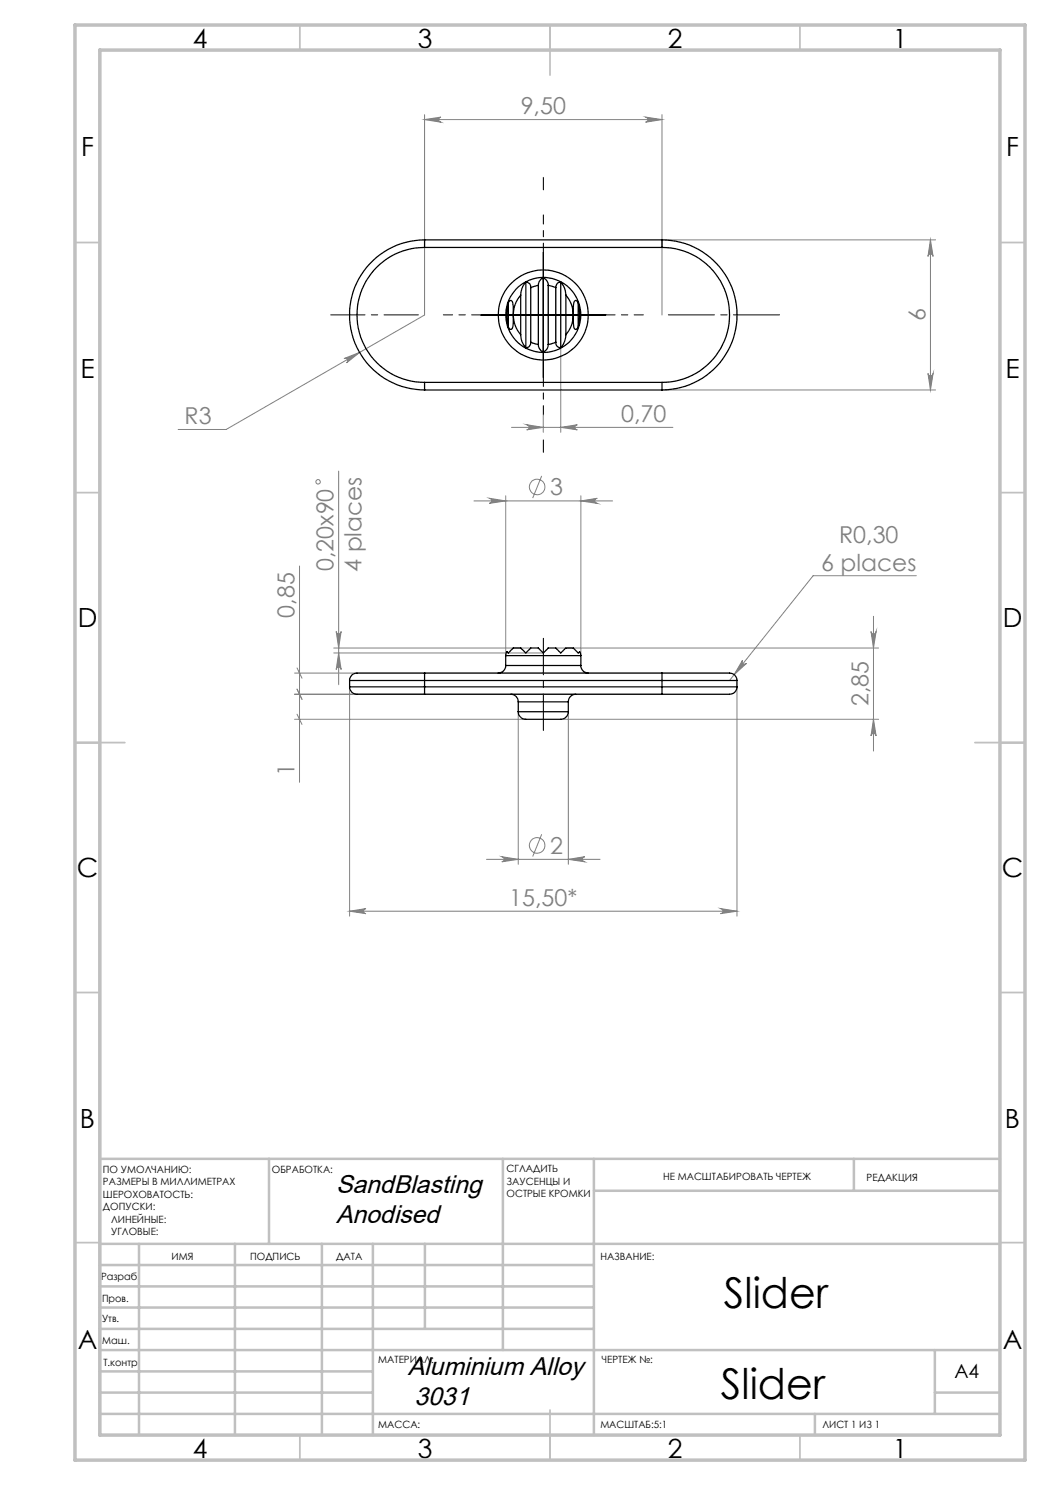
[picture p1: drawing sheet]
<svg xmlns="http://www.w3.org/2000/svg" width="210mm" height="297mm" viewBox="0 0 210 297" stroke-linecap="round" stroke-linejoin="round" font-family="sans-serif">
<g fill="none" stroke="#808080" stroke-width=".2">
<path d="M84.9 22.9v40.1l-39.7 22.9h-9.6M84.9 23.9h47.5M84.9 23.9l3.3-.5a.51 .51 0 0 0-.5 .5 .51 .51 0 0 0 .5 .5zM129.1 23.4l3.3 .5-3.3 .5a.51 .51 0 0 0 .5-.5 .51 .51 0 0 0-.5-.5zM132.4 22.9v40.1M132.4 48h54.7M186.1 48v30M186.1 48l.5 3.3a.51 .51 0 0 0-.5-.5 .51 .51 0 0 0-.5 .5zM68.8 71.7l3.1-1.2-2.6 2.1a.5 .5 0 0 0 .2-.7 .5 .5 0 0 0-.7-.2zM112.1 69.5v17M132.4 78h54.7M185.6 74.7a.51 .51 0 0 0 .5 .5 .51 .51 0 0 0 .5-.5l-.5 3.3z"/>
<path d="M67.7 94.2v42.7M97.9 99.7l3.2 .5-3.2 .5a.51 .51 0 0 0 .4-.5 .51 .51 0 0 0-.4-.5zM101.1 99.2v31.9M102.3 85.5h32.3M105.3 84.9l3.4 .6-3.4 .5a.51 .51 0 0 0 .5-.5 .51 .51 0 0 0-.5-.6zM108.3 95.2l-1.8 4.4M108.7 83v3.5M112.1 85.5l3.4-.6a.51 .51 0 0 0-.5 .6 .51 .51 0 0 0 .5 .5zM116.2 99.2v31.9M59.9 113.2v43.3M94.8 100.2h27.7M116.2 100.2l3.3-.5a.51 .51 0 0 0-.5 .5 .51 .51 0 0 0 .5 .5z"/>
<path d="M183.3 115.1h-20.7l-16.7 21M58.9 138.8h73.5M58.9 134.6h73.5M59.4 137.8l1 2.1M59.4 133.6l1 2M66.7 129.6h39.5M66.7 130.6h42M67.2 126.3a.49 .49 0 0 0 .5 .5 .49 .49 0 0 0 .5-.5l-.5 3.3zM67.7 130.6l.5 3.3a.49 .49 0 0 0-.5-.5 .49 .49 0 0 0-.5 .5zM69.9 137.4v45.8M111.2 129.6h64.5M147.4 137.4v45.8"/>
<path d="M148.5 132a.5 .5 0 0 0 .1 .7 .5 .5 0 0 0 .7 0l-2.5 2.2zM174.2 126.3a.51 .51 0 0 0 .5 .5 .51 .51 0 0 0 .5-.5l-.5 3.3zM174.7 123.3v26.9M58.9 143.9h46.3M59.4 142.8l1 2.1M103.6 142.3v30.6M112.1 143.9h63.6M113.7 142.3v30.6M174.7 143.9l.5 3.3a.51 .51 0 0 0-.5-.5 .51 .51 0 0 0-.5 .5zM97.3 171.9h22.7M100.4 171.3l3.2 .6-3.2 .5a.51 .51 0 0 0 .4-.5 .51 .51 0 0 0-.4-.6zM108.3 166.9l-1.8 4.4"/>
<path d="M113.7 171.9l3.2-.6a.51 .51 0 0 0-.4 .6 .51 .51 0 0 0 .4 .5zM69.9 182.2l3.3-.5a.51 .51 0 0 0-.5 .5 .51 .51 0 0 0 .5 .5zM69.9 182.2h77.5M144.1 181.7l3.3 .5-3.3 .5a.51 .51 0 0 0 .5-.5 .51 .51 0 0 0-.5-.5z"/>
<circle cx="63.6" cy="96.4" r=".44"/>
<circle cx="107.4" cy="97.4" r="1.55"/>
<circle cx="107.4" cy="169.1" r="1.55"/>
</g>
<path d="M108.7 50.5v-7.5M96.2 63h-7.5M108.7 75.5v7.5M121.2 63h7.5" fill="none" stroke="#000" stroke-width=".2" stroke-dasharray="15.2 1.3 1.3 1.3" stroke-dashoffset="13.4"/>
<path d="M133.7 63h22.2" fill="none" stroke="#000" stroke-width=".2" stroke-dasharray="15.2 1.3 1.3 1.3" stroke-dashoffset="6"/>
<path d="M108.7 38v-2.5M108.7 88v2.5" fill="none" stroke="#000" stroke-width=".2" stroke-dasharray="15.2 1.3 1.3 1.3"/>
<path d="M83.7 63h-17.6" fill="none" stroke="#000" stroke-width=".2" stroke-dasharray="15.2 1.3 1.3 1.3" stroke-dashoffset="8.4"/>
<path d="M108.7 146.1v-18.4" fill="none" stroke="#000" stroke-width=".2" stroke-dasharray="15.2 1.3 1.3 1.3" stroke-dashoffset="7.9"/>
<path d="M108.7 50.5v25M96.2 63h24.9" fill="none" stroke="#000" stroke-width=".2"/>
<g fill="none" stroke="#c0c0c0" stroke-width=".35">
<path d="M60 5v5M110 5v10M160 5v5M15 48.5h5M200 48.5h5M15 98.5h5M200 98.5h5M15 148.5h10M195 148.5h10M15 198.5h5M200 198.5h5M15 248.5h5"/>
<path d="M200 248.5h5M60 287v5M110 282v10M160 287v5"/>
</g>
<g fill="none" stroke="#c0c0c0" stroke-width=".5">
<path d="M53.8 231.8v17M100.6 231.8v38.2M118.8 231.8v55.2M118.8 238.2h81.2M170.8 231.8v6.4M200 231.8h-180v55.2M20 248.8h180M20 257.3h98.8M20 253h98.8M27.8 248.8v38.2M47 248.8v38.2M64.4 248.8v38.2"/>
<path d="M74.6 248.8v38.2M85 248.8v17M20 265.8h98.8M20 261.5h98.8M20 278.5h54.6M20 274.3h54.6M20 270h180M187 278.5h13M187 270v12.8M20 282.8h180M163 282.8v4.2"/>
</g>
<path d="M15 5h190v287h-190zM20 10h180v277h-180z" fill="none" stroke="#c0c0c0" stroke-width=".7"/>
<g fill="#808080">
<path d="M113.7 171.9l3.2-.6a.51 .51 0 0 0-.4 .6 .51 .51 0 0 0 .4 .5zM100.4 171.3l3.2 .6-3.2 .5a.51 .51 0 0 0 .4-.5 .51 .51 0 0 0-.4-.6zM144.1 181.7l3.3 .5-3.3 .5a.51 .51 0 0 0 .5-.5 .51 .51 0 0 0-.5-.5zM69.9 182.2l3.3-.5a.51 .51 0 0 0-.5 .5 .51 .51 0 0 0 .5 .5z"/>
<path d="M68.8 71.7a.5 .5 0 0 1 .7 .2 .5 .5 0 0 1-.2 .7l2.6-2.1zM105.3 84.9l3.4 .6-3.4 .5a.51 .51 0 0 0 .5-.5 .51 .51 0 0 0-.5-.6zM112.1 85.5l3.4-.6a.51 .51 0 0 0-.5 .6 .51 .51 0 0 0 .5 .5zM97.9 99.7l3.2 .5-3.2 .5a.51 .51 0 0 0 .4-.5 .51 .51 0 0 0-.4-.5zM116.2 100.2l3.3-.5a.51 .51 0 0 0-.5 .5 .51 .51 0 0 0 .5 .5zM148.5 132l-1.7 2.9 2.5-2.2a.5 .5 0 0 1-.7 0 .5 .5 0 0 1-.1-.7z"/>
<path d="M84.9 23.9l3.3-.5a.51 .51 0 0 0-.5 .5 .51 .51 0 0 0 .5 .5zM129.1 23.4l3.3 .5-3.3 .5a.51 .51 0 0 0 .5-.5 .51 .51 0 0 0-.5-.5z"/>
<path d="M67.2 126.3a.49 .49 0 0 0 .5 .5 .49 .49 0 0 0 .5-.5l-.5 3.3zM67.7 130.6l.5 3.3a.49 .49 0 0 0-.5-.5 .49 .49 0 0 0-.5 .5z"/>
<path d="M186.1 48l.5 3.3a.51 .51 0 0 0-.5-.5 .51 .51 0 0 0-.5 .5zM185.6 74.7a.51 .51 0 0 0 .5 .5 .51 .51 0 0 0 .5-.5l-.5 3.3zM174.2 126.3a.51 .51 0 0 0 .5 .5 .51 .51 0 0 0 .5-.5l-.5 3.3zM174.7 143.9l.5 3.3a.51 .51 0 0 0-.5-.5 .51 .51 0 0 0-.5 .5z"/>
</g>
<g fill="none" stroke="#000" stroke-width=".25">
<path d="M84.9 49.5a13.5 13.5 0 0 0-13.5 13.5 13.5 13.5 0 0 0 13.5 13.5M84.9 48v1.5M84.9 48a15 15 0 0 0-15 15 15 15 0 0 0 15 15M84.9 49.5h47.5M84.9 48h47.5M104.1 59a6 6 0 0 0-1.4 4M104.1 59v8M105.2 56.4a.92 .92 0 0 1 1 1.1M105.2 56.4l-.8 1.2-.3 1.4M105.2 56.4v13.1M106.2 57.5v10.9M107.7 57.1l-1.5 .4"/>
<path d="M107.7 57.1v11.8M108.7 55.6a1.59 1.59 0 0 1 .9 1.5M108.7 55.6a1.58 1.58 0 0 0-1 1.5M108.7 55.6v14.8M109.6 57.1l1.6 .4M109.6 57.1v11.8M111.2 57.5v10.9M112.1 56.4l.8 1.3 .3 1.3M112.1 56.4a1 1 0 0 0-.9 1.1M112.1 56.4v13.1M113.2 59a6 6 0 0 1 1.5 4M113.2 59v8"/>
<path d="M132.4 49.5a13.5 13.5 0 0 1 13.5 13.5 13.5 13.5 0 0 1-13.5 13.5M132.4 48v1.5M132.4 48a15 15 0 0 1 15 15 15 15 0 0 1-15 15M84.9 76.5v1.5M84.9 76.5h47.5M84.9 78h47.5M101.7 60.5l.4-.4 .3 .1a2.83 2.83 0 0 1 .3 2v.8M101.7 60.5a10.4 10.4 0 0 0 0 4.9M101.7 60.5v4.9M102.7 63l-.1 1.9a.83 .83 0 0 1-.4 1h-.2l-.3-.5M102.7 63a6 6 0 0 0 1.4 4M104.1 67l.3 1.3 .8 1.2"/>
<path d="M106.2 68.4v.1a.99 .99 0 0 1-1 1M106.2 68.4l1.5 .5M107.7 68.9v.1a1.58 1.58 0 0 0 1 1.4M109.6 68.9a1.51 1.51 0 0 1-.9 1.5M111.2 68.4l-1.6 .5M111.2 68.4v.1a.91 .91 0 0 0 .9 1M113.2 67l-.3 1.4-.8 1.1M114.7 63a6 6 0 0 1-1.5 4M114.7 63l.1 2.6 .3 .3 .5-.5M115.6 60.5l.2 1a10.8 10.8 0 0 1-.2 3.9M115.6 60.5l-.4-.4-.3 .2-.2 .7v2M115.6 60.5v4.9"/>
<path d="M132.4 76.5v1.5M69.9 137.4a1.69 1.69 0 0 0 2.2 1.4h12.8M69.9 137.4h15M69.9 136.1h15M69.9 136.1v1.3M84.9 134.6h-13a1.58 1.58 0 0 0-2 1.5M84.9 137.4v1.4M84.9 134.6v1.5M84.9 137.4h47.5M84.9 138.8h47.5M84.9 136.1h47.5M84.9 136.1v1.3"/>
<path d="M84.9 134.6h47.5M101.1 133.1a1.51 1.51 0 0 1-1.4 1.5M101.1 131.1l.3-.8 .3 .3 1-1h1.5l.6 .6a.38 .38 0 0 0 .3 .3 .38 .38 0 0 0 .4-.3 1.58 1.58 0 0 1 1.8-.6 1.4 1.4 0 0 1 1.1 .8l.3 .2 .1-.1a1.65 1.65 0 0 1 2-.9h.4l.5 .6a.37 .37 0 0 0 .3 .3 .37 .37 0 0 0 .4-.2l.7-.7h1.2a1.53 1.53 0 0 1 1.2 .8l.1 .2 .3-.3 .3 .8M101.1 133.1h15.1M101.1 131.1h15.1M101.1 131.1v2M102.2 138.8a1.51 1.51 0 0 1 1.4 1.6M115.1 138.8a1.51 1.51 0 0 0-1.4 1.6M116.2 133.1a1.51 1.51 0 0 0 1.5 1.5M116.2 131.1v2M132.4 134.6h13.1a1.58 1.58 0 0 1 1.9 1.5M132.4 137.4v1.4"/>
<path d="M132.4 134.6v1.5M132.4 137.4h15M132.4 136.1h15M132.4 136.1v1.3M147.4 137.4a1.69 1.69 0 0 1-2.2 1.4h-12.8M147.4 136.1v1.3M103.6 142.3a1.7 1.7 0 0 0 2.3 1.6h5.8a1.62 1.62 0 0 0 2-1.6M103.6 140.4h10.1M103.6 142.3h10.1M103.6 140.4v1.9M113.7 140.4v1.9"/>
<circle cx="108.6" cy="63" r="9"/>
<circle cx="108.7" cy="63" r="7.5"/>
</g>
<g font-size="8.5">
<text x="144.8" y="261.6">Slider</text>
<text x="144.2" y="279.7">Slider</text>
</g>
<g font-size="5.3">
<text x="38.5" y="9.5">4</text>
<text x="83.5" y="9.5">3</text>
<text x="133.6" y="9.5">2</text>
<text x="178.6" y="9.5">1</text>
<text x="16.2" y="31.2">F</text>
<text x="201.2" y="31.2">F</text>
<text x="16.1" y="75.5">E</text>
<text x="201.1" y="75.5">E</text>
<text x="15.5" y="125.5">D</text>
<text x="200.5" y="125.5">D</text>
<text x="15.4" y="175.5">C</text>
<text x="200.4" y="175.5">C</text>
<text x="16" y="225.5">B</text>
<text x="201" y="225.5">B</text>
<text x="15.5" y="269.7">A</text>
<text x="200.5" y="269.7">A</text>
<text x="38.5" y="291.5">4</text>
<text x="83.5" y="291.5">3</text>
<text x="133.6" y="291.5">2</text>
<text x="178.6" y="291.5">1</text>
</g>
<g font-size="5.1">
<text x="67.2" y="238.6">SandBlasting</text>
<text x="67.2" y="244.5">Anodised</text>
<text x="81.5" y="275">Aluminium Alloy</text>
<text x="82.9" y="281">3031</text>
</g>
<g font-size="4.7" fill="#808080">
<text x="104.1" y="22.9">9,50</text>
<text x="185.1" y="64.3" transform="rotate(-90 185.1 64.3)">6</text>
<text x="36.9" y="84.9">R3</text>
<text x="124.2" y="84.4">0,70</text>
<text x="110" y="99.1">3</text>
<text x="167.8" y="108.6">R0,30</text>
<text x="66.7" y="114.2" transform="rotate(-90 66.7 114.2)">0,20x90</text>
<text x="72.3" y="114.4" transform="rotate(-90 72.3 114.4)">4 places</text>
<text x="164.2" y="114.1">6 places</text>
<text x="58.9" y="123.5" transform="rotate(-90 58.9 123.5)">0,85</text>
<text x="173.7" y="141.2" transform="rotate(-90 173.7 141.2)">2,85</text>
<text x="58.9" y="155.1" transform="rotate(-90 58.9 155.1)">1</text>
<text x="110" y="170.8">2</text>
<text x="101.9" y="181.2">15,50*</text>
</g>
<text font-size="3.9" x="190.9" y="275.5">A4</text>
<g font-size="2">
<text x="20.6" y="234.6">ПО УМОЛЧАНИЮ:</text>
<text x="20.6" y="237.1">РАЗМЕРЫ В МИЛЛИМЕТРАХ</text>
<text x="20.6" y="239.6">ШЕРОХОВАТОСТЬ:</text>
<text x="54.4" y="234.6">ОБРАБОТКА:</text>
<text x="101.3" y="234.5">СГЛАДИТЬ</text>
<text x="101.3" y="237">ЗАУСЕНЦЫ И</text>
<text x="101.3" y="239.5">ОСТРЫЕ КРОМКИ</text>
<text x="132.6" y="236">НЕ МАСШТАБИРОВАТЬ ЧЕРТЕЖ</text>
<text x="173.3" y="236.2">РЕДАКЦИЯ</text>
<text x="20.6" y="242.1">ДОПУСКИ:</text>
<text x="22.2" y="244.6">ЛИНЕЙНЫЕ:</text>
<text x="22.2" y="247.1">УГЛОВЫЕ:</text>
<text x="34.3" y="252">ИМЯ</text>
<text x="50" y="251.9">ПОДПИСЬ</text>
<text x="67.2" y="251.9">ДАТА</text>
<text x="120.1" y="251.9">НАЗВАНИЕ:</text>
<text x="20.2" y="256.1">Разраб.</text>
<text x="20.4" y="260.3">Пров.</text>
<text x="20.4" y="264.4">Утв.</text>
<text x="20.5" y="268.8">Маш.</text>
<text x="20.7" y="273.1">Т.контр</text>
<text x="75.6" y="272.5">МАТЕРИАЛ:</text>
<text x="120.4" y="272.5">ЧЕРТЕЖ №:</text>
<text x="75.6" y="285.5">МАССА:</text>
<text x="120.1" y="285.6">МАСШТАБ:5:1</text>
<text x="164.5" y="285.6">ЛИСТ 1 ИЗ 1</text>
</g>
</svg>
